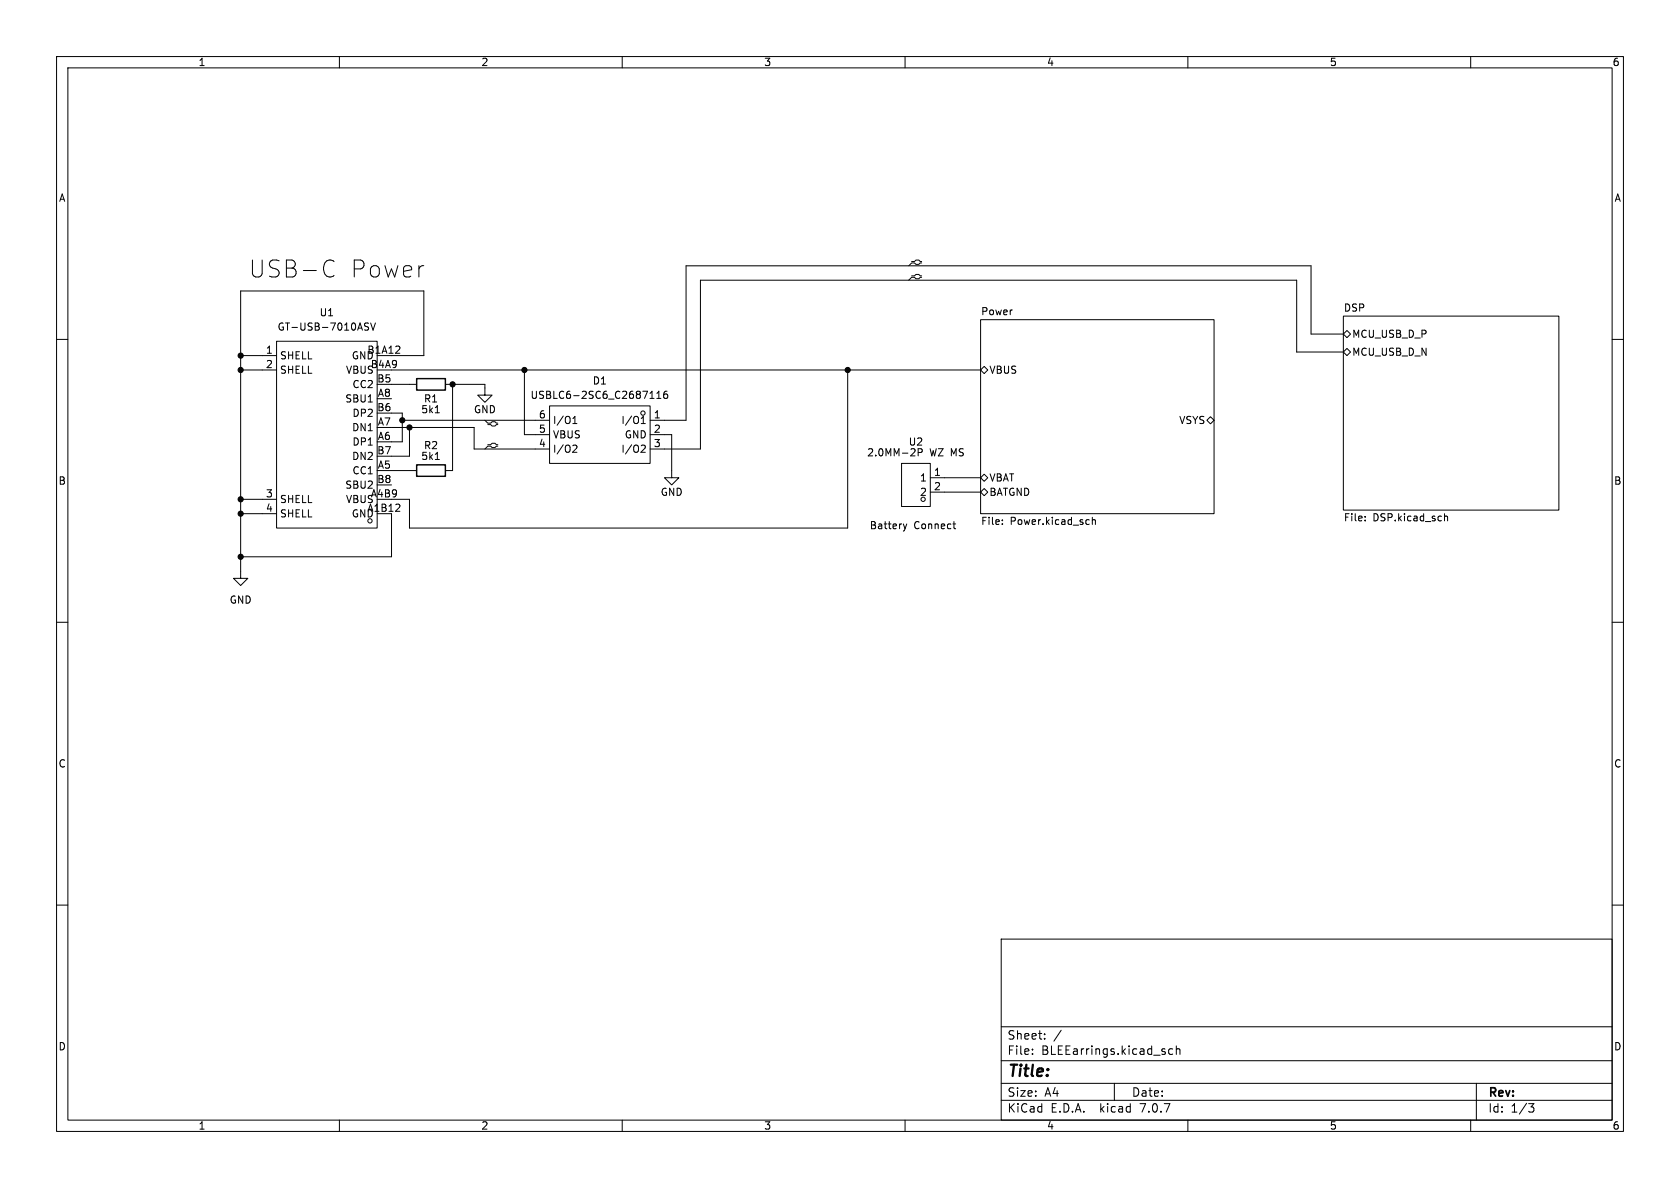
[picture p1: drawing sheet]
<svg xmlns="http://www.w3.org/2000/svg" width="297mm" height="210mm" viewBox="0 0 297 210" stroke-linecap="round" stroke-linejoin="round" font-family="sans-serif">
<g fill="none" stroke="#000" stroke-width=".18">
<path d="M10 10h277v190h-277zM12 12h273v186h-273zM60 10v2M110 10v2M160 10v2M210 10v2M260 10v2M10 60h2M57.8 46.1a1.05 1.05 0 0 1 1.3 .2M59.1 48.7a1.05 1.05 0 0 1-1.3 .1M65.2 57.2l-.5-.1-.3 .2 .2 .3 .5 .3v.3l-.2 .2-.5-.1M65.5 57.1l.4 1.3 .5-1.3"/>
<path d="M161.2 46.2h.5l.2-.2h.5l.3 .2h.2M161.2 48.8h.5l.2-.3h.5l.3 .3h.2M162.9 46.5h-.2l-.3 .2h-.5l-.2-.2h-.5l-.5 .5M162.9 49h-.2l-.3 .3h-.5l-.2-.3h-.5l-.5 .5M173.4 56.5h41.2v34.3h-41.2zM237.5 55.9h38.1v34.3h-38.1zM237.5 59.1l.6-.7 .7 .7-.7 .6zM237.5 59.1h-5.7v-12.1h-110.5v27.3h-6.4M285 60h2M42.5 62.9h6.4M42.5 65.4h6.4M48.9 60.3h17.8v33h-17.8z"/>
<path d="M69.2 62.9h5.7v-11.5h-32.4v50.8h1.3l-1.3 1.3-1.2-1.3h1.2M69.2 65.4h104.2M69.2 75.6h14.6v3.8h13.4M69.2 67.9h4.5M69.2 73h1.9v5.1h-1.9M69.9 62.4h.8M70.6 61.3v.4M71.1 74.3h26.1M72.4 75.6v5h-3.2M77 73h.7M78.7 67.9h7v2h1.3l-1.3 1.2-1.2-1.2h1.2M80 67.9v15.3h-1.3"/>
<path d="M85.7 74.3l.5 .5h.5l.3-.3h.5l.3 .3h.2M86.2 75.1h.5l.3 .2h.5l.3-.2h.2M86.2 78.6h.5l.3-.2h.5l.3 .2h.2M88 78.9h-.2l-.3 .2h-.5l-.3-.2h-.5l-.5 .5M92.7 65.4v11.4h4.5M97.2 71.8h17.7v10.1h-17.7zM101.3 74.9h.7M101.3 74l.3-.4v1.3M101.5 78.7h.4l.1 .3-.8 1h.8M113.4 74.9h.7M113.4 74l.3-.4v1.3M113.5 78.7h.5l.1 .3-.8 1h.8"/>
<path d="M114.9 70.4h.7M114.9 76.8h3.8v7.7h1.3l-1.3 1.2-1.2-1.2h1.2M116.1 70.4h.7M116.1 69.5l.4-.3v1.2M117.9 69.2h-.3a.85 .85 0 0 0 0 1.2l.4-.1v-.4l-.2-.3-.4 .1-.1 .2M149.9 65.4v27.9h-77.5v-5h-3.2M162.3 79.3v1.3M163 79.6l-.1 .3-.6 .1M173.4 65.4l.6-.6 .6 .6-.6 .6zM213.4 74.3l.6-.6 .6 .6-.6 .6zM237.5 62.2l.6-.6 .7 .6-.7 .7zM237.5 62.2h-8.3v-12.7h-105.4v29.9h-8.9"/>
<path d="M42.5 88.3h6.4M42.5 90.8h6.4M69.2 83.2h4.5M69.2 90.8v7.6h-26.7M69.9 90.4h.8M70.6 89.2v.5M77 81.2h.7M159.4 81.9h5.1v7.6h-5.1zM159.7 92.6l.3 .9M160 93.5l-.2 .3M160.3 92.6l-.3 .9M164.5 84.5h8.9"/>
<path d="M164.5 87h8.9M168.5 92.6h.4M168.7 93.4l.2 .1M173.4 87l.6-.6 .6 .6-.6 .6zM174 83.8l.6 .7-.6 .6-.6-.6zM177.2 92.6v.1M177.2 91.9v.1M192.4 91.9h.2M192.6 92.7h-.2M193.1 91.4v1.3M193.1 92l.2-.1h.3l.1 .8M241.3 92v.1"/>
<path d="M241.3 91.3v.1M255.4 90.8v1.3M255.4 91.4l.2-.2 .3 .1v.8M10 110h2M285 110h2M10 160h2M285 160h2M177 166h108v32h-108zM60 198v2M110 198v2M160 198v2M177 194.5h108"/>
<path d="M177 191.5h108M177 187.5h108M177 181.5h108M182.5 186.3v.1M182.5 185.5v.1M184.7 183.6v.1M184.7 182.8v.1M187.6 182.1l-1.3 2M197 191.5v3M207.3 185.5l-.4-.1-.3 .3v.4l.1 .2h.6M208 185.5l.2-.1 .3 .1 .1 .9M208 184.9v1.5"/>
<path d="M210 198v2M260 198v2M261 191.5v6.5M270.2 195.1h1l-.5 .6 .4 .1 .1 .5-.3 .3h-.4"/>
<circle cx="113.7" cy="73" r=".38"/>
<circle cx="65.4" cy="92.1" r=".38"/>
<circle cx="163.2" cy="88.3" r=".38"/>
</g>
<path d="M73.7 66.9h5v2.1h-5zM73.7 82.2h5v2h-5z" fill="none" stroke="#000" stroke-width=".25"/>
<g fill="#000" stroke="#000" stroke-width=".18">
<circle cx="42.5" cy="62.9" r=".46"/>
<circle cx="42.5" cy="65.4" r=".46"/>
<circle cx="71.1" cy="74.3" r=".46"/>
<circle cx="72.4" cy="75.6" r=".46"/>
<circle cx="80" cy="67.9" r=".46"/>
<circle cx="92.7" cy="65.4" r=".46"/>
<circle cx="149.9" cy="65.4" r=".46"/>
<circle cx="42.5" cy="88.3" r=".46"/>
<circle cx="42.5" cy="90.8" r=".46"/>
<circle cx="42.5" cy="98.4" r=".46"/>
</g>
<g font-size="4.2">
<text x="43.8" y="49.3">USB-C</text>
<text x="61.7" y="49.3">Power</text>
</g>
<text font-size="2.8" x="178" y="190.9">Title:</text>
<g font-size="2.1">
<text x="178" y="184">Sheet:</text>
<text x="178" y="186.7">File:</text>
<text x="184.1" y="186.7">BLEEarrings.kicad_sch</text>
<text x="178" y="196.9">KiCad</text>
<text x="178" y="194.1">Size:</text>
<text x="184.7" y="194.1">A4</text>
<text x="185.7" y="196.9">E.D.A.</text>
<text x="194.6" y="196.9">kicad</text>
<text x="200" y="194.1">Date:</text>
<text x="201.8" y="196.9">7.0.7</text>
<text x="263" y="194.3">Rev:</text>
<text x="263" y="196.9">Id:</text>
<text x="267.1" y="196.9">1/3</text>
</g>
<g font-size="1.8">
<text x="35" y="11.9">1</text>
<text x="85" y="11.9">2</text>
<text x="135" y="11.9">3</text>
<text x="185" y="11.9">4</text>
<text x="235" y="11.9">5</text>
<text x="285" y="11.9">6</text>
<text x="10.3" y="35.9">A</text>
<text x="285.3" y="35.9">A</text>
<text x="49" y="58.6">GT-USB-7010ASV</text>
<text x="56.4" y="56.1">U1</text>
<text x="173.4" y="55.8">Power</text>
<text x="237.5" y="55.2">DSP</text>
<text x="239" y="59.9">MCU_USB_D_P</text>
<text x="46.9" y="62.6">1</text>
<text x="46.9" y="65.2">2</text>
<text x="49.4" y="63.7">SHELL</text>
<text x="62.1" y="63.7">GND</text>
<text x="64.8" y="62.6">B1A12</text>
<text x="65.5" y="65.2">B4A9</text>
<text x="239" y="63.1">MCU_USB_D_N</text>
<text x="49.4" y="66.3">SHELL</text>
<text x="60.9" y="71.3">SBU1</text>
<text x="61.1" y="66.3">VBUS</text>
<text x="62.2" y="68.8">CC2</text>
<text x="66.6" y="67.7">B5</text>
<text x="66.7" y="70.2">A8</text>
<text x="74.9" y="71.3">R1</text>
<text x="93.7" y="70.7">USBLC6-2SC6_C2687116</text>
<text x="104.7" y="68.2">D1</text>
<text x="174.8" y="66.3">VBUS</text>
<text x="62.2" y="76.4">DN1</text>
<text x="62.2" y="73.9">DP2</text>
<text x="66.6" y="72.8">B6</text>
<text x="66.7" y="77.9">A6</text>
<text x="66.7" y="75.3">A7</text>
<text x="74.4" y="73.3">5k1</text>
<text x="83.7" y="73.3">GND</text>
<text x="95.2" y="76.6">5</text>
<text x="95.2" y="74">6</text>
<text x="97.7" y="77.7">VBUS</text>
<text x="97.7" y="75.2">I/O1</text>
<text x="109.7" y="75.2">I/O1</text>
<text x="110.4" y="77.7">GND</text>
<text x="115.5" y="74">1</text>
<text x="115.5" y="76.6">2</text>
<text x="208.4" y="75.2">VSYS</text>
<text x="62.2" y="81.5">DN2</text>
<text x="62.2" y="79">DP1</text>
<text x="66.6" y="80.4">B7</text>
<text x="66.7" y="82.9">A5</text>
<text x="74.4" y="81.5">5k1</text>
<text x="74.9" y="79.6">R2</text>
<text x="95.2" y="79.1">4</text>
<text x="97.7" y="80.2">I/O2</text>
<text x="109.7" y="80.2">I/O2</text>
<text x="115.5" y="79.1">3</text>
<text x="153.2" y="80.9">2.0MM-2P</text>
<text x="160.6" y="79">U2</text>
<text x="164.4" y="80.9">WZ MS</text>
<text x="10.3" y="85.9">B</text>
<text x="46.9" y="88">3</text>
<text x="49.4" y="89.1">SHELL</text>
<text x="60.9" y="86.6">SBU2</text>
<text x="61.1" y="89.1">VBUS</text>
<text x="62.2" y="84">CC1</text>
<text x="65.5" y="88">A4B9</text>
<text x="66.6" y="85.5">B8</text>
<text x="116.7" y="87.9">GND</text>
<text x="162.5" y="85.3">1</text>
<text x="162.5" y="87.9">2</text>
<text x="165" y="84.2">1</text>
<text x="165" y="86.7">2</text>
<text x="174.8" y="85.3">VBAT</text>
<text x="174.8" y="87.9">BATGND</text>
<text x="285.3" y="85.9">B</text>
<text x="46.9" y="90.6">4</text>
<text x="49.4" y="91.7">SHELL</text>
<text x="62.1" y="91.7">GND</text>
<text x="64.8" y="90.6">A1B12</text>
<text x="153.7" y="93.6">Battery</text>
<text x="161.6" y="93.6">Connect</text>
<text x="173.4" y="93.1">File:</text>
<text x="178.6" y="93.1">Power.kicad_sch</text>
<text x="237.5" y="92.5">File:</text>
<text x="242.7" y="92.5">DSP.kicad_sch</text>
<text x="40.5" y="106.9">GND</text>
<text x="10.3" y="135.9">C</text>
<text x="285.3" y="135.9">C</text>
<text x="10.3" y="185.9">D</text>
<text x="285.3" y="185.9">D</text>
<text x="35" y="199.9">1</text>
<text x="85" y="199.9">2</text>
<text x="135" y="199.9">3</text>
<text x="185" y="199.9">4</text>
<text x="235" y="199.9">5</text>
<text x="285" y="199.9">6</text>
</g>
</svg>
